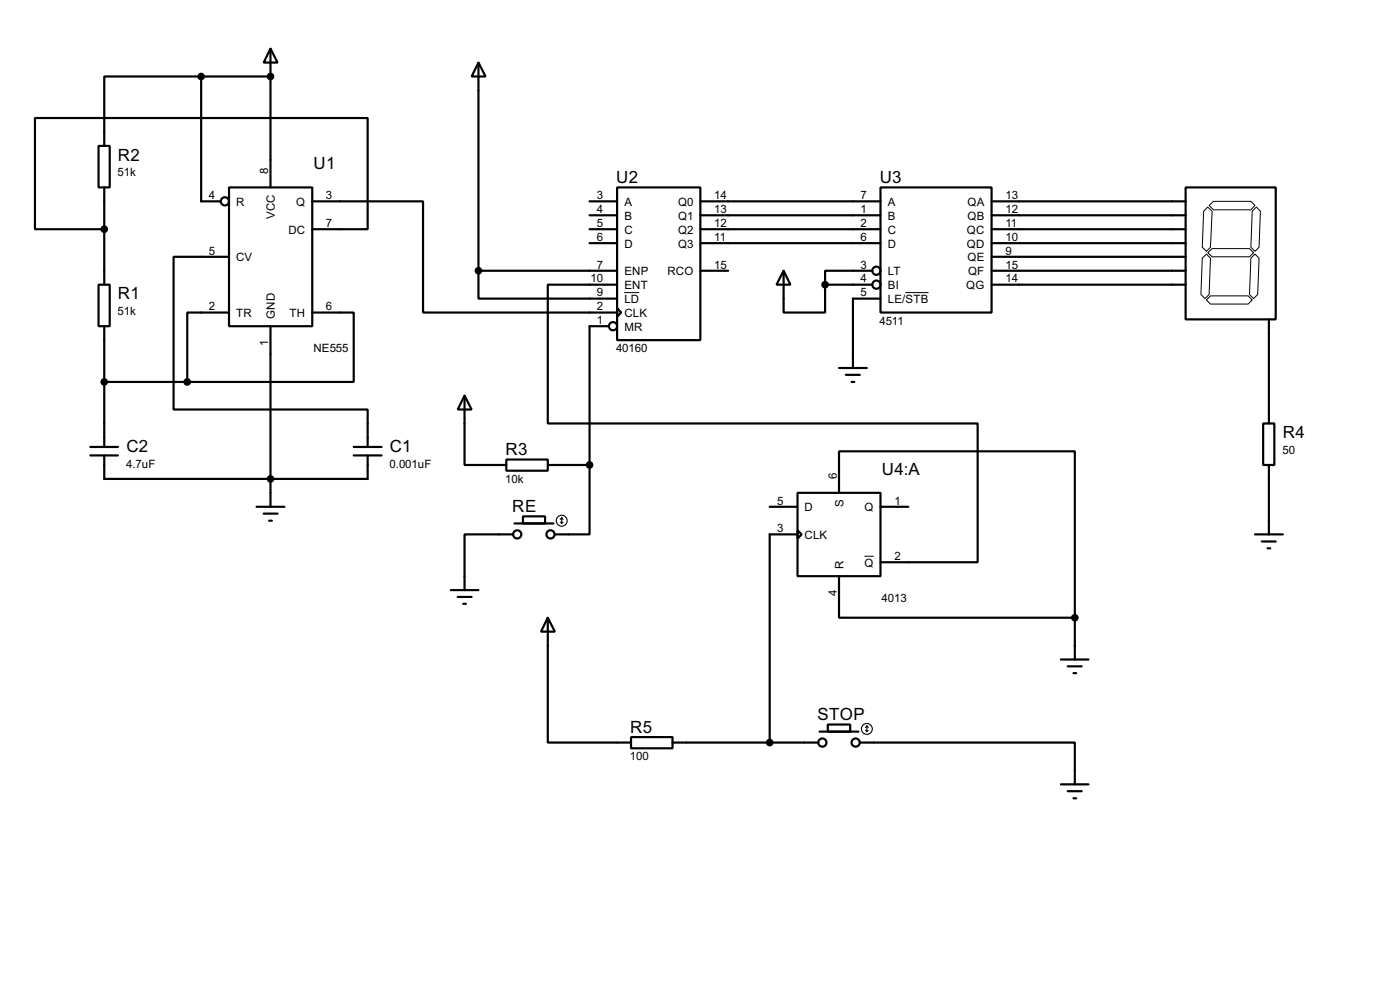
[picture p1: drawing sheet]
<svg xmlns="http://www.w3.org/2000/svg" width="256mm" height="180mm" viewBox="0 0 256 180" stroke-linecap="round" stroke-linejoin="round" font-family="sans-serif">
<g fill="none" stroke="#000" stroke-width=".4">
<path d="M36.9 14h-17.8v12.7M36.9 14v22.9h3.5M36.9 14h12.7M49.6 8.9l1.3 2.6h-2.6zM49.6 8.9v25.4M87.7 11.5l1.3 2.5h-2.6zM87.7 11.5v38.1M18.1 26.7h2v7.6h-2zM19.1 34.3v17.8M42 34.3h15.2v25.4h-15.2zM57.2 36.9h20.3v20.3h35.6M108 36.9h5.1"/>
<path d="M108 39.4h5.1M113.1 34.3h15.2v28h-15.2zM128.3 36.9h33M128.3 39.4h33M161.3 34.3h20.4v22.9h-20.4zM181.7 36.9h35.5M181.7 39.4h35.5M217.2 34.3h16.5v24.2h-16.5zM18.1 52.1h2v7.6h-2zM19.1 42h-12.7v-20.4h61v20.4h-10.2M19.1 59.7v22.1M42 47h-10.2v28h35.6v6.8"/>
<path d="M42 57.2h-7.7v12.7M49.6 59.7v33.1M57.2 57.2h7.6v12.7h-30.5M87.7 49.6v5.1h25.4M87.7 49.6h25.4M108 42h5.1M108 44.5h5.1M111.6 59.7h-3.6v25.4M113.1 56.4l.7 .8-.7 .8zM113.1 52.1h-12.7v25.4h78.7v25.4h-17.8M128.3 49.6h5.1M128.3 42h33"/>
<path d="M128.3 44.5h33M143.6 49.6l1.2 2.5h-2.5zM143.6 49.6v7.6h7.6v-5.1M151.2 52.1h8.6M159.8 49.6h-8.6v2.5M161.3 54.7h-5v12.7M181.7 49.6h35.5M181.7 42h35.5M181.7 44.5h35.5M181.7 52.1h35.5M181.7 47h35.5M232.5 58.5v19"/>
<path d="M19.1 69.9h15.2M85.1 72.4l1.3 2.6h-2.5zM85.1 72.4v12.7h7.7M153.7 67.4h5.1M155 68.6h2.5M156 69.9h.5M231.4 77.5h2.1v7.6h-2.1zM16.6 81.8h5M16.6 83.4h5M19.1 83.4v4.3h48.3v-4.3M47 92.8h5.1M48.3 94h2.6"/>
<path d="M49.3 95.3h.5M64.8 81.8h5.1M64.8 83.4h5.1M92.8 84.1h7.6v2.1h-7.6zM94 97.8h-8.9v10.2M94.3 95.8h7.1M95.8 94.5h4.1v1.3h-4.1zM100.4 85.1h7.6M108 85.1v12.7h-6.3M141 92.8h5.1M146.1 90.2h15.2v15.3h-15.2zM146.1 97.1l.8 .7-.8 .8z"/>
<path d="M146.1 97.8h-5.1v38.1M153.7 90.2v-7.6h43.2v30.5M161.3 92.8h5.1M229.9 97.8h5.1M231.2 99.1h2.5M232.5 85.1v12.7M82.6 108h5.1M83.9 109.3h2.5M84.9 110.5h.5M100.4 113.1l1.3 2.5h-2.6zM100.4 113.1v22.8h15.2M153.7 105.5v7.6h43.2"/>
<path d="M196.9 113.1v7.6M232.2 100.4h.5M115.6 134.9h7.6v2.1h-7.6zM123.2 135.9h26.7M150.2 133.9h7.1M151.7 132.6h4.1v1.3h-4.1zM157.5 135.9h39.4v7.7M194.4 120.7h5M195.6 122h2.6M196.7 123.2h.5M194.4 143.6h5M195.6 144.8h2.6"/>
<path d="M196.7 146.1h.5"/>
<circle cx="41.2" cy="36.9" r=".75"/>
<circle cx="112.3" cy="59.7" r=".75"/>
<circle cx="160.5" cy="52.1" r=".75"/>
<circle cx="160.5" cy="49.6" r=".75"/>
<circle cx="94.7" cy="97.8" r=".75"/>
<circle cx="100.8" cy="97.8" r=".75"/>
<circle cx="150.6" cy="135.9" r=".75"/>
<circle cx="156.7" cy="135.9" r=".75"/>
</g>
<circle cx="49.6" cy="14" r=".2" fill="#000"/>
<path d="M220.5 38.7l.8-.8 .8 .8-.3 6.6-.8 .7-.7-.7zM221.5 37.6l.8-.7h6.9l.7 .7-.7 .8h-6.9zM229.4 38.7l.8-.8 .7 .8-.2 6.6-.8 .7-.7-.7zM114.4 53.6h2.7M165.9 53.6h4.2M220.3 47.3l.7-.8 .8 .8-.3 6.6-.7 .8-.8-.8zM221 54.9l.8-.7h6.9l.7 .7-.7 .8h-6.9zM221.3 46.3l.8-.8h6.8l.8 .8-.8 .7h-6.8zM229.2 47.3l.7-.8 .8 .8-.3 6.6-.7 .8-.8-.8zM158.4 101.8h1.7" fill="none" stroke="#000" stroke-width=".18"/>
<g fill="#000" stroke="#000" stroke-width=".4">
<circle cx="36.8" cy="14" r=".5"/>
<circle cx="49.5" cy="14" r=".5"/>
<circle cx="19.1" cy="42" r=".5"/>
<circle cx="87.6" cy="49.6" r=".5"/>
<circle cx="151.1" cy="52.1" r=".5"/>
<circle cx="19.1" cy="69.9" r=".5"/>
<circle cx="34.3" cy="69.9" r=".5"/>
<circle cx="49.5" cy="87.7" r=".5"/>
<circle cx="108" cy="85.1" r=".5"/>
<circle cx="196.9" cy="113.1" r=".5"/>
<circle cx="141" cy="135.9" r=".5"/>
</g>
<g fill="none" stroke="#000" stroke-width=".2">
<path d="M102.7 95.6l.2 .2M102.9 94.8v1M102.9 94.8l-.2 .3M102.9 94.8l.3 .3M103.2 95.6l-.3 .2M158.6 133.7l.2 .2M158.8 132.9v1M158.8 132.9l-.2 .3M158.8 132.9l.3 .3M159.1 133.7l-.3 .2"/>
<circle cx="102.9" cy="95.3" r="1"/>
<circle cx="158.8" cy="133.4" r="1"/>
</g>
<g font-size="3.5">
<text x="21.6" y="29.4">R2</text>
<text x="57.5" y="31">U1</text>
<text x="112.9" y="33.5">U2</text>
<text x="161.2" y="33.5">U3</text>
<text x="21.6" y="54.8">R1</text>
<text x="23.2" y="82.8">C2</text>
<text x="71.4" y="82.8">C1</text>
<text x="92.6" y="83.3">R3</text>
<text x="235" y="80.2">R4</text>
<text x="161.6" y="86.9">U4:A</text>
<text x="93.9" y="93.7">RE</text>
<text x="149.8" y="131.8">STOP</text>
<text x="115.5" y="134.1">R5</text>
</g>
<g font-size="2.4">
<text x="21.6" y="32.3">51k</text>
<text x="49.2" y="31.8" transform="rotate(-90 49.2 31.8)">8</text>
<text x="38.3" y="36.5">4</text>
<text x="43.2" y="37.7">R</text>
<text x="50.4" y="40.1" transform="rotate(-90 50.4 40.1)">VCC</text>
<text x="54.2" y="37.7">Q</text>
<text x="59.7" y="41.6">7</text>
<text x="59.7" y="36.5">3</text>
<text x="109.4" y="36.5">3</text>
<text x="109.4" y="39">4</text>
<text x="109.4" y="41.6">5</text>
<text x="114.4" y="37.7">A</text>
<text x="114.4" y="40.2">B</text>
<text x="124.2" y="37.7">Q0</text>
<text x="124.2" y="40.2">Q1</text>
<text x="130.9" y="36.5">14</text>
<text x="130.9" y="39">13</text>
<text x="130.9" y="41.6">12</text>
<text x="157.7" y="36.5">7</text>
<text x="157.7" y="39">1</text>
<text x="157.7" y="41.6">2</text>
<text x="162.6" y="37.7">A</text>
<text x="162.6" y="40.2">B</text>
<text x="177.2" y="37.7">QA</text>
<text x="177.2" y="40.2">QB</text>
<text x="184.2" y="36.5">13</text>
<text x="184.2" y="39">12</text>
<text x="184.2" y="41.6">11</text>
<text x="38.3" y="46.6">5</text>
<text x="43.2" y="47.8">CV</text>
<text x="52.8" y="42.7">DC</text>
<text x="109.4" y="44.1">6</text>
<text x="114.4" y="42.7">C</text>
<text x="114.4" y="45.3">D</text>
<text x="124.2" y="42.7">Q2</text>
<text x="124.2" y="45.3">Q3</text>
<text x="130.9" y="44.1">11</text>
<text x="157.7" y="44.1">6</text>
<text x="162.6" y="42.7">C</text>
<text x="162.6" y="45.3">D</text>
<text x="177.1" y="42.7">QC</text>
<text x="177.1" y="45.3">QD</text>
<text x="177.2" y="47.8">QE</text>
<text x="184.2" y="44.1">10</text>
<text x="184.2" y="46.6">9</text>
<text x="108.2" y="51.7">10</text>
<text x="109.4" y="49.2">7</text>
<text x="114.4" y="50.4">ENP</text>
<text x="114.4" y="52.9">ENT</text>
<text x="122.3" y="50.4">RCO</text>
<text x="130.9" y="49.2">15</text>
<text x="157.7" y="49.2">3</text>
<text x="157.7" y="51.7">4</text>
<text x="162.6" y="50.4">LT</text>
<text x="162.6" y="52.9">BI</text>
<text x="177" y="52.9">QG</text>
<text x="177.3" y="50.4">QF</text>
<text x="184.2" y="49.2">15</text>
<text x="184.2" y="51.7">14</text>
<text x="21.6" y="57.7">51k</text>
<text x="38.3" y="56.8">2</text>
<text x="43.2" y="58">TR</text>
<text x="50.4" y="58.4" transform="rotate(-90 50.4 58.4)">GND</text>
<text x="53" y="58">TH</text>
<text x="59.7" y="56.8">6</text>
<text x="109.4" y="54.3">9</text>
<text x="109.4" y="56.8">2</text>
<text x="109.4" y="59.3">1</text>
<text x="114.4" y="55.4">LD</text>
<text x="114.4" y="58">CLK</text>
<text x="157.7" y="54.3">5</text>
<text x="161.1" y="59.4">4511</text>
<text x="162.6" y="55.4">LE/STB</text>
<text x="49.1" y="63.4" transform="rotate(-90 49.1 63.4)">1</text>
<text x="57.4" y="64.5">NE555</text>
<text x="112.9" y="64.5">40160</text>
<text x="114.4" y="60.5">MR</text>
<text x="235" y="83.1">50</text>
<text x="23.1" y="85.7">4.7uF</text>
<text x="71.4" y="85.7">0.001uF</text>
<text x="92.6" y="88.4">10k</text>
<text x="153.3" y="87.7" transform="rotate(-90 153.3 87.7)">6</text>
<text x="142.4" y="92.4">5</text>
<text x="147.4" y="93.6">D</text>
<text x="154.5" y="92.9" transform="rotate(-90 154.5 92.9)">S</text>
<text x="158.4" y="93.6">Q</text>
<text x="163.9" y="92.4">1</text>
<text x="142.4" y="97.4">3</text>
<text x="147.4" y="98.6">CLK</text>
<text x="154.5" y="104.1" transform="rotate(-90 154.5 104.1)">R</text>
<text x="158.4" y="103.7">Q</text>
<text x="163.9" y="102.5">2</text>
<text x="153.3" y="109.2" transform="rotate(-90 153.3 109.2)">4</text>
<text x="161.5" y="110.2">4013</text>
<text x="115.4" y="139.2">100</text>
</g>
</svg>
